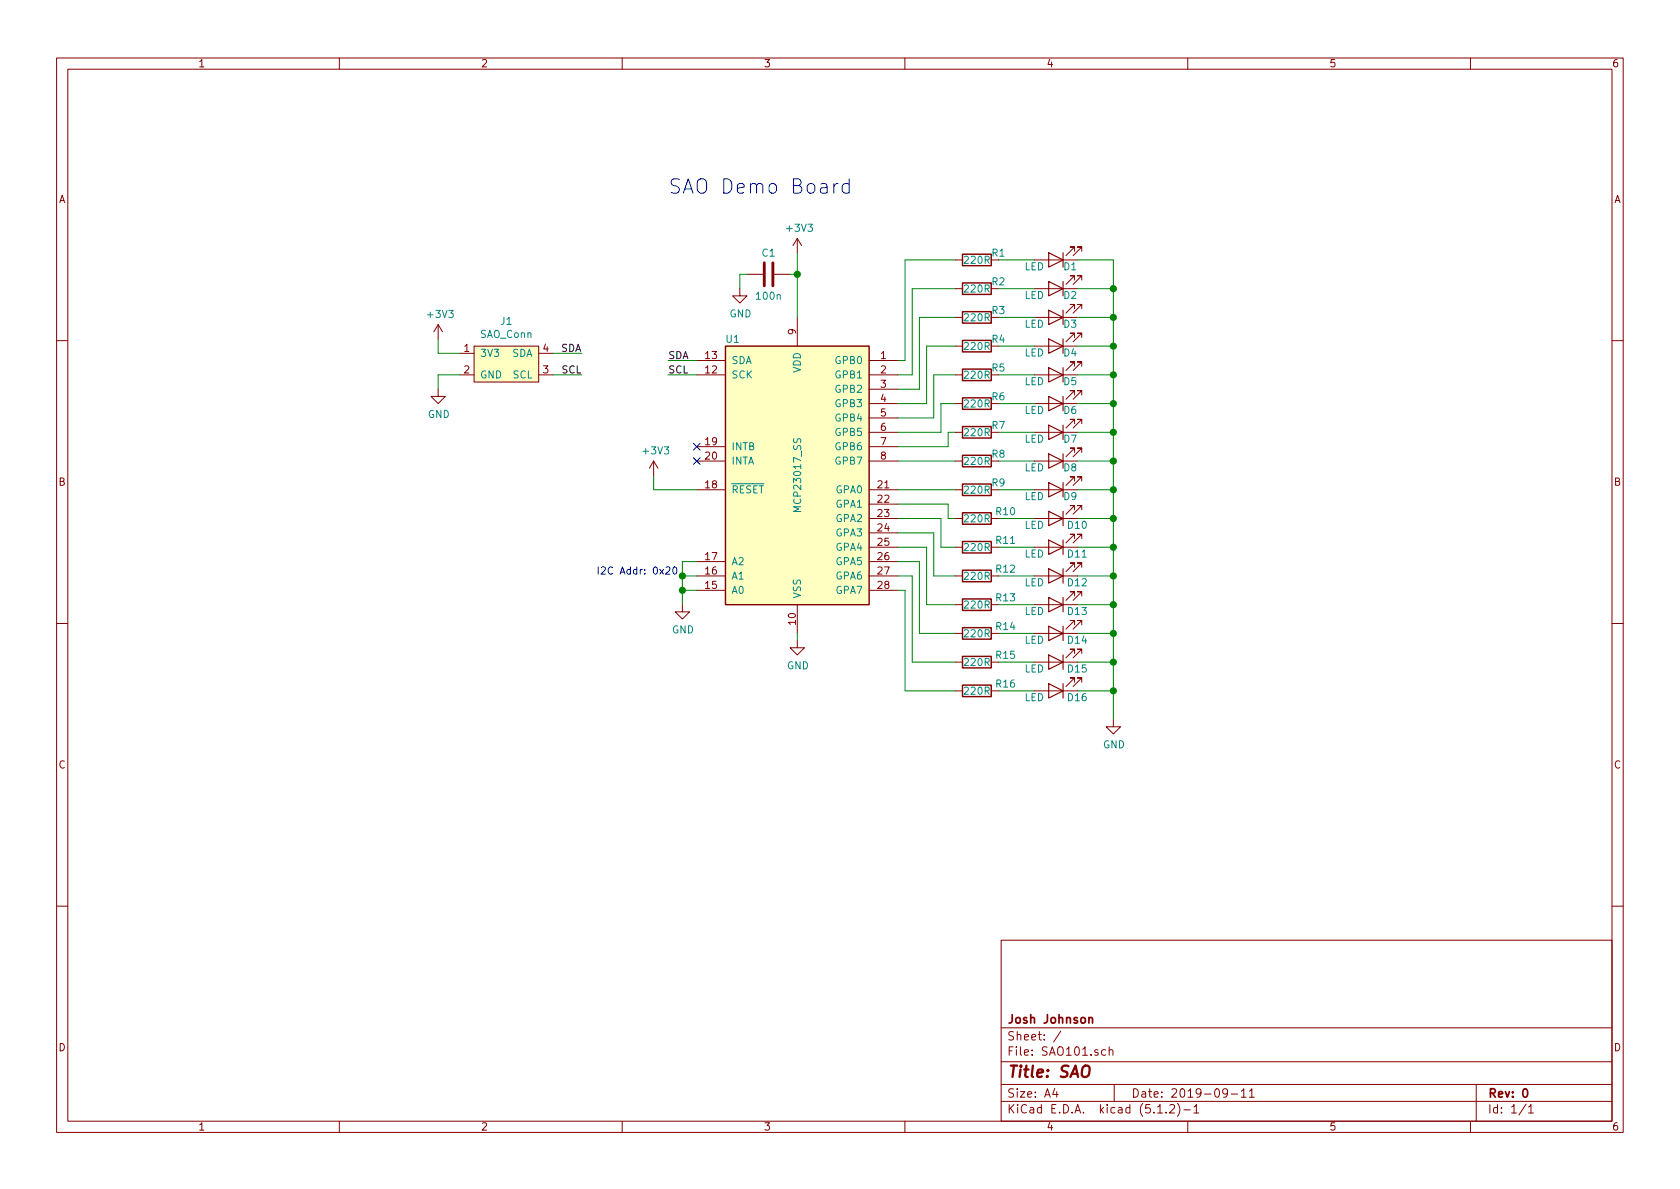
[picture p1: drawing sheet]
EESchema Schematic File Version 4
LIBS:SAO101-cache
EELAYER 30 0
EELAYER END
$Descr A4 11693 8268
encoding utf-8
Sheet 1 1
Title "SAO"
Date "2019-09-11"
Rev "0"
Comp "Josh Johnson"
Comment1 ""
Comment2 ""
Comment3 ""
Comment4 ""
$EndDescr
$Comp
L Interface_Expansion:MCP23017_SS U1
U 1 1
P 5550 3300
F 0 "U1" H 5100 4250 50  0000 C CNN
F 1 "MCP23017_SS" V 5550 3300 50  0000 C CNN
F 2 "Package_SO:SSOP-28_5.3x10.2mm_P0.65mm" H 5750 2300 50  0001 L CNN
F 3 "http://ww1.microchip.com/downloads/en/DeviceDoc/20001952C.pdf" H 5750 2200 50  0001 L CNN
	1    5550 3300
	1    0    0    -1  
$EndComp
$Comp
L SAO101:SAO_Conn J1
U 1 1
P 3550 2550
F 0 "J1" H 3525 2875 50  0000 C CNN
F 1 "SAO_Conn" H 3525 2784 50  0000 C CNN
F 2 "SAO101:SAO" H 3550 2750 50  0001 C CNN
F 3 "" H 3550 2750 50  0001 C CNN
	1    3550 2550
	1    0    0    -1  
$EndComp
Wire Wire Line
	3200 2450 3050 2450
Wire Wire Line
	3050 2450 3050 2350
Wire Wire Line
	3200 2600 3050 2600
Wire Wire Line
	3050 2600 3050 2700
$Comp
L power:+3V3 #PWR03
U 1 1
P 3050 2350
F 0 "#PWR03" H 3050 2200 50  0001 C CNN
F 1 "+3V3" H 3065 2523 50  0000 C CNN
F 2 "" H 3050 2350 50  0001 C CNN
F 3 "" H 3050 2350 50  0001 C CNN
	1    3050 2350
	1    0    0    -1  
$EndComp
$Comp
L power:GND #PWR04
U 1 1
P 3050 2700
F 0 "#PWR04" H 3050 2450 50  0001 C CNN
F 1 "GND" H 3055 2527 50  0000 C CNN
F 2 "" H 3050 2700 50  0001 C CNN
F 3 "" H 3050 2700 50  0001 C CNN
	1    3050 2700
	1    0    0    -1  
$EndComp
Wire Wire Line
	3850 2450 4050 2450
Wire Wire Line
	3850 2600 4050 2600
Text Label 4050 2450 2    50   ~ 0
SDA
Text Label 4050 2600 2    50   ~ 0
SCL
Wire Wire Line
	4850 2500 4650 2500
Text Label 4650 2500 0    50   ~ 0
SDA
Wire Wire Line
	4850 2600 4650 2600
Text Label 4650 2600 0    50   ~ 0
SCL
Wire Wire Line
	5550 2200 5550 1900
$Comp
L power:+3V3 #PWR01
U 1 1
P 5550 1750
F 0 "#PWR01" H 5550 1600 50  0001 C CNN
F 1 "+3V3" H 5565 1923 50  0000 C CNN
F 2 "" H 5550 1750 50  0001 C CNN
F 3 "" H 5550 1750 50  0001 C CNN
	1    5550 1750
	1    0    0    -1  
$EndComp
Wire Wire Line
	5550 4400 5550 4450
$Comp
L power:GND #PWR07
U 1 1
P 5550 4450
F 0 "#PWR07" H 5550 4200 50  0001 C CNN
F 1 "GND" H 5555 4277 50  0000 C CNN
F 2 "" H 5550 4450 50  0001 C CNN
F 3 "" H 5550 4450 50  0001 C CNN
	1    5550 4450
	1    0    0    -1  
$EndComp
NoConn ~ 4850 3100
NoConn ~ 4850 3200
Wire Wire Line
	4850 3400 4550 3400
Wire Wire Line
	4550 3400 4550 3300
$Comp
L power:+3V3 #PWR05
U 1 1
P 4550 3300
F 0 "#PWR05" H 4550 3150 50  0001 C CNN
F 1 "+3V3" H 4565 3473 50  0000 C CNN
F 2 "" H 4550 3300 50  0001 C CNN
F 3 "" H 4550 3300 50  0001 C CNN
	1    4550 3300
	1    0    0    -1  
$EndComp
Wire Wire Line
	4850 3900 4750 3900
Wire Wire Line
	4750 3900 4750 4000
Wire Wire Line
	4850 4100 4750 4100
Connection ~ 4750 4100
Wire Wire Line
	4750 4100 4750 4200
Wire Wire Line
	4850 4000 4750 4000
Connection ~ 4750 4000
Wire Wire Line
	4750 4000 4750 4100
$Comp
L power:GND #PWR06
U 1 1
P 4750 4200
F 0 "#PWR06" H 4750 3950 50  0001 C CNN
F 1 "GND" H 4755 4027 50  0000 C CNN
F 2 "" H 4750 4200 50  0001 C CNN
F 3 "" H 4750 4200 50  0001 C CNN
	1    4750 4200
	1    0    0    -1  
$EndComp
$Comp
L Device:LED D2
U 1 1
P 7350 2000
F 0 "D2" H 7250 2050 50  0000 C CNN
F 1 "LED" H 7500 2050 50  0000 C CNN
F 2 "LED_SMD:LED_1206_3216Metric_Pad1.42x1.75mm_HandSolder" H 7350 2000 50  0001 C CNN
F 3 "~" H 7350 2000 50  0001 C CNN
	1    7350 2000
	-1   0    0    1   
$EndComp
Wire Wire Line
	6950 2000 7200 2000
Wire Wire Line
	7500 2000 7750 2000
$Comp
L Device:LED D3
U 1 1
P 7350 2200
F 0 "D3" H 7250 2250 50  0000 C CNN
F 1 "LED" H 7500 2250 50  0000 C CNN
F 2 "LED_SMD:LED_1206_3216Metric_Pad1.42x1.75mm_HandSolder" H 7350 2200 50  0001 C CNN
F 3 "~" H 7350 2200 50  0001 C CNN
	1    7350 2200
	-1   0    0    1   
$EndComp
Wire Wire Line
	6950 2200 7200 2200
Wire Wire Line
	7500 2200 7750 2200
$Comp
L Device:LED D4
U 1 1
P 7350 2400
F 0 "D4" H 7250 2450 50  0000 C CNN
F 1 "LED" H 7500 2450 50  0000 C CNN
F 2 "LED_SMD:LED_1206_3216Metric_Pad1.42x1.75mm_HandSolder" H 7350 2400 50  0001 C CNN
F 3 "~" H 7350 2400 50  0001 C CNN
	1    7350 2400
	-1   0    0    1   
$EndComp
Wire Wire Line
	6950 2400 7200 2400
Wire Wire Line
	7500 2400 7750 2400
$Comp
L Device:LED D5
U 1 1
P 7350 2600
F 0 "D5" H 7250 2650 50  0000 C CNN
F 1 "LED" H 7500 2650 50  0000 C CNN
F 2 "LED_SMD:LED_1206_3216Metric_Pad1.42x1.75mm_HandSolder" H 7350 2600 50  0001 C CNN
F 3 "~" H 7350 2600 50  0001 C CNN
	1    7350 2600
	-1   0    0    1   
$EndComp
Wire Wire Line
	6950 2600 7200 2600
Wire Wire Line
	7500 2600 7750 2600
$Comp
L Device:LED D6
U 1 1
P 7350 2800
F 0 "D6" H 7250 2850 50  0000 C CNN
F 1 "LED" H 7500 2850 50  0000 C CNN
F 2 "LED_SMD:LED_1206_3216Metric_Pad1.42x1.75mm_HandSolder" H 7350 2800 50  0001 C CNN
F 3 "~" H 7350 2800 50  0001 C CNN
	1    7350 2800
	-1   0    0    1   
$EndComp
Wire Wire Line
	6950 2800 7200 2800
Wire Wire Line
	7500 2800 7750 2800
$Comp
L Device:LED D7
U 1 1
P 7350 3000
F 0 "D7" H 7250 3050 50  0000 C CNN
F 1 "LED" H 7500 3050 50  0000 C CNN
F 2 "LED_SMD:LED_1206_3216Metric_Pad1.42x1.75mm_HandSolder" H 7350 3000 50  0001 C CNN
F 3 "~" H 7350 3000 50  0001 C CNN
	1    7350 3000
	-1   0    0    1   
$EndComp
Wire Wire Line
	6950 3000 7200 3000
Wire Wire Line
	7500 3000 7750 3000
$Comp
L Device:LED D8
U 1 1
P 7350 3200
F 0 "D8" H 7250 3250 50  0000 C CNN
F 1 "LED" H 7500 3250 50  0000 C CNN
F 2 "LED_SMD:LED_1206_3216Metric_Pad1.42x1.75mm_HandSolder" H 7350 3200 50  0001 C CNN
F 3 "~" H 7350 3200 50  0001 C CNN
	1    7350 3200
	-1   0    0    1   
$EndComp
Wire Wire Line
	6950 3200 7200 3200
Wire Wire Line
	7500 3200 7750 3200
$Comp
L Device:LED D1
U 1 1
P 7350 1800
F 0 "D1" H 7250 1850 50  0000 C CNN
F 1 "LED" H 7500 1850 50  0000 C CNN
F 2 "LED_SMD:LED_1206_3216Metric_Pad1.42x1.75mm_HandSolder" H 7350 1800 50  0001 C CNN
F 3 "~" H 7350 1800 50  0001 C CNN
	1    7350 1800
	-1   0    0    1   
$EndComp
Wire Wire Line
	6950 1800 7200 1800
Wire Wire Line
	6250 3200 6650 3200
Wire Wire Line
	6250 3100 6600 3100
Wire Wire Line
	6600 3100 6600 3000
Wire Wire Line
	6600 3000 6650 3000
Wire Wire Line
	6250 3000 6550 3000
Wire Wire Line
	6550 3000 6550 2800
Wire Wire Line
	6550 2800 6650 2800
Wire Wire Line
	6250 2900 6500 2900
Wire Wire Line
	6500 2900 6500 2600
Wire Wire Line
	6500 2600 6650 2600
Wire Wire Line
	6250 2800 6450 2800
Wire Wire Line
	6450 2800 6450 2400
Wire Wire Line
	6450 2400 6650 2400
Wire Wire Line
	6650 2200 6400 2200
Wire Wire Line
	6400 2200 6400 2700
Wire Wire Line
	6400 2700 6250 2700
Wire Wire Line
	6250 2600 6350 2600
Wire Wire Line
	6350 2600 6350 2000
Wire Wire Line
	6350 2000 6650 2000
Wire Wire Line
	6650 1800 6300 1800
Wire Wire Line
	6300 1800 6300 2500
Wire Wire Line
	6300 2500 6250 2500
Wire Wire Line
	6950 4600 7200 4600
Wire Wire Line
	7500 4600 7750 4600
Wire Wire Line
	6950 4400 7200 4400
Wire Wire Line
	7500 4400 7750 4400
Wire Wire Line
	6950 4200 7200 4200
Wire Wire Line
	7500 4200 7750 4200
Wire Wire Line
	6950 4000 7200 4000
Wire Wire Line
	7500 4000 7750 4000
Wire Wire Line
	6950 3800 7200 3800
Wire Wire Line
	7500 3800 7750 3800
Wire Wire Line
	6950 3600 7200 3600
Wire Wire Line
	7500 3600 7750 3600
Wire Wire Line
	6950 3400 7200 3400
Wire Wire Line
	7500 3400 7750 3400
Wire Wire Line
	6950 4800 7200 4800
Wire Wire Line
	7500 4800 7750 4800
Wire Wire Line
	6250 3400 6650 3400
Wire Wire Line
	6250 3500 6600 3500
Wire Wire Line
	6600 3500 6600 3600
Wire Wire Line
	6600 3600 6650 3600
Wire Wire Line
	6250 3600 6550 3600
Wire Wire Line
	6550 3600 6550 3800
Wire Wire Line
	6550 3800 6650 3800
Wire Wire Line
	6250 3700 6500 3700
Wire Wire Line
	6500 3700 6500 4000
Wire Wire Line
	6500 4000 6650 4000
Wire Wire Line
	6250 3800 6450 3800
Wire Wire Line
	6450 3800 6450 4200
Wire Wire Line
	6450 4200 6650 4200
Wire Wire Line
	6650 4400 6400 4400
Wire Wire Line
	6400 4400 6400 3900
Wire Wire Line
	6400 3900 6250 3900
Wire Wire Line
	6250 4000 6350 4000
Wire Wire Line
	6350 4000 6350 4600
Wire Wire Line
	6350 4600 6650 4600
Wire Wire Line
	6650 4800 6300 4800
Wire Wire Line
	6300 4800 6300 4100
Wire Wire Line
	6300 4100 6250 4100
Wire Wire Line
	7500 1800 7750 1800
Wire Wire Line
	7750 4800 7750 4600
Connection ~ 7750 2000
Wire Wire Line
	7750 2000 7750 1800
Connection ~ 7750 2200
Wire Wire Line
	7750 2200 7750 2000
Connection ~ 7750 2400
Wire Wire Line
	7750 2400 7750 2200
Connection ~ 7750 2600
Wire Wire Line
	7750 2600 7750 2400
Connection ~ 7750 2800
Wire Wire Line
	7750 2800 7750 2600
Connection ~ 7750 3000
Wire Wire Line
	7750 3000 7750 2800
Connection ~ 7750 3200
Wire Wire Line
	7750 3200 7750 3000
Connection ~ 7750 3400
Wire Wire Line
	7750 3400 7750 3200
Connection ~ 7750 3600
Wire Wire Line
	7750 3600 7750 3400
Connection ~ 7750 3800
Wire Wire Line
	7750 3800 7750 3600
Connection ~ 7750 4000
Wire Wire Line
	7750 4000 7750 3800
Connection ~ 7750 4200
Wire Wire Line
	7750 4200 7750 4000
Connection ~ 7750 4400
Wire Wire Line
	7750 4400 7750 4200
Connection ~ 7750 4600
Wire Wire Line
	7750 4600 7750 4400
Wire Wire Line
	7750 4800 7750 5000
Connection ~ 7750 4800
$Comp
L power:GND #PWR08
U 1 1
P 7750 5000
F 0 "#PWR08" H 7750 4750 50  0001 C CNN
F 1 "GND" H 7755 4827 50  0000 C CNN
F 2 "" H 7750 5000 50  0001 C CNN
F 3 "" H 7750 5000 50  0001 C CNN
	1    7750 5000
	1    0    0    -1  
$EndComp
$Comp
L Device:R R1
U 1 1
P 6800 1800
F 0 "R1" V 6750 1950 50  0000 C CNN
F 1 "220R" V 6800 1800 50  0000 C CNN
F 2 "Resistor_SMD:R_1206_3216Metric_Pad1.42x1.75mm_HandSolder" V 6730 1800 50  0001 C CNN
F 3 "~" H 6800 1800 50  0001 C CNN
	1    6800 1800
	0    1    1    0   
$EndComp
$Comp
L Device:LED D10
U 1 1
P 7350 3600
F 0 "D10" H 7200 3650 50  0000 C CNN
F 1 "LED" H 7500 3650 50  0000 C CNN
F 2 "LED_SMD:LED_1206_3216Metric_Pad1.42x1.75mm_HandSolder" H 7350 3600 50  0001 C CNN
F 3 "~" H 7350 3600 50  0001 C CNN
	1    7350 3600
	-1   0    0    1   
$EndComp
$Comp
L Device:LED D11
U 1 1
P 7350 3800
F 0 "D11" H 7200 3850 50  0000 C CNN
F 1 "LED" H 7500 3850 50  0000 C CNN
F 2 "LED_SMD:LED_1206_3216Metric_Pad1.42x1.75mm_HandSolder" H 7350 3800 50  0001 C CNN
F 3 "~" H 7350 3800 50  0001 C CNN
	1    7350 3800
	-1   0    0    1   
$EndComp
$Comp
L Device:LED D12
U 1 1
P 7350 4000
F 0 "D12" H 7200 4050 50  0000 C CNN
F 1 "LED" H 7500 4050 50  0000 C CNN
F 2 "LED_SMD:LED_1206_3216Metric_Pad1.42x1.75mm_HandSolder" H 7350 4000 50  0001 C CNN
F 3 "~" H 7350 4000 50  0001 C CNN
	1    7350 4000
	-1   0    0    1   
$EndComp
$Comp
L Device:LED D13
U 1 1
P 7350 4200
F 0 "D13" H 7200 4250 50  0000 C CNN
F 1 "LED" H 7500 4250 50  0000 C CNN
F 2 "LED_SMD:LED_1206_3216Metric_Pad1.42x1.75mm_HandSolder" H 7350 4200 50  0001 C CNN
F 3 "~" H 7350 4200 50  0001 C CNN
	1    7350 4200
	-1   0    0    1   
$EndComp
$Comp
L Device:LED D14
U 1 1
P 7350 4400
F 0 "D14" H 7200 4450 50  0000 C CNN
F 1 "LED" H 7500 4450 50  0000 C CNN
F 2 "LED_SMD:LED_1206_3216Metric_Pad1.42x1.75mm_HandSolder" H 7350 4400 50  0001 C CNN
F 3 "~" H 7350 4400 50  0001 C CNN
	1    7350 4400
	-1   0    0    1   
$EndComp
$Comp
L Device:LED D15
U 1 1
P 7350 4600
F 0 "D15" H 7200 4650 50  0000 C CNN
F 1 "LED" H 7500 4650 50  0000 C CNN
F 2 "LED_SMD:LED_1206_3216Metric_Pad1.42x1.75mm_HandSolder" H 7350 4600 50  0001 C CNN
F 3 "~" H 7350 4600 50  0001 C CNN
	1    7350 4600
	-1   0    0    1   
$EndComp
$Comp
L Device:LED D16
U 1 1
P 7350 4800
F 0 "D16" H 7200 4850 50  0000 C CNN
F 1 "LED" H 7500 4850 50  0000 C CNN
F 2 "LED_SMD:LED_1206_3216Metric_Pad1.42x1.75mm_HandSolder" H 7350 4800 50  0001 C CNN
F 3 "~" H 7350 4800 50  0001 C CNN
	1    7350 4800
	-1   0    0    1   
$EndComp
$Comp
L Device:LED D9
U 1 1
P 7350 3400
F 0 "D9" H 7250 3450 50  0000 C CNN
F 1 "LED" H 7500 3450 50  0000 C CNN
F 2 "LED_SMD:LED_1206_3216Metric_Pad1.42x1.75mm_HandSolder" H 7350 3400 50  0001 C CNN
F 3 "~" H 7350 3400 50  0001 C CNN
	1    7350 3400
	-1   0    0    1   
$EndComp
$Comp
L Device:R R2
U 1 1
P 6800 2000
F 0 "R2" V 6750 2150 50  0000 C CNN
F 1 "220R" V 6800 2000 50  0000 C CNN
F 2 "Resistor_SMD:R_1206_3216Metric_Pad1.42x1.75mm_HandSolder" V 6730 2000 50  0001 C CNN
F 3 "~" H 6800 2000 50  0001 C CNN
	1    6800 2000
	0    1    1    0   
$EndComp
$Comp
L Device:R R3
U 1 1
P 6800 2200
F 0 "R3" V 6750 2350 50  0000 C CNN
F 1 "220R" V 6800 2200 50  0000 C CNN
F 2 "Resistor_SMD:R_1206_3216Metric_Pad1.42x1.75mm_HandSolder" V 6730 2200 50  0001 C CNN
F 3 "~" H 6800 2200 50  0001 C CNN
	1    6800 2200
	0    1    1    0   
$EndComp
$Comp
L Device:R R4
U 1 1
P 6800 2400
F 0 "R4" V 6750 2550 50  0000 C CNN
F 1 "220R" V 6800 2400 50  0000 C CNN
F 2 "Resistor_SMD:R_1206_3216Metric_Pad1.42x1.75mm_HandSolder" V 6730 2400 50  0001 C CNN
F 3 "~" H 6800 2400 50  0001 C CNN
	1    6800 2400
	0    1    1    0   
$EndComp
$Comp
L Device:R R5
U 1 1
P 6800 2600
F 0 "R5" V 6750 2750 50  0000 C CNN
F 1 "220R" V 6800 2600 50  0000 C CNN
F 2 "Resistor_SMD:R_1206_3216Metric_Pad1.42x1.75mm_HandSolder" V 6730 2600 50  0001 C CNN
F 3 "~" H 6800 2600 50  0001 C CNN
	1    6800 2600
	0    1    1    0   
$EndComp
$Comp
L Device:R R6
U 1 1
P 6800 2800
F 0 "R6" V 6750 2950 50  0000 C CNN
F 1 "220R" V 6800 2800 50  0000 C CNN
F 2 "Resistor_SMD:R_1206_3216Metric_Pad1.42x1.75mm_HandSolder" V 6730 2800 50  0001 C CNN
F 3 "~" H 6800 2800 50  0001 C CNN
	1    6800 2800
	0    1    1    0   
$EndComp
$Comp
L Device:R R7
U 1 1
P 6800 3000
F 0 "R7" V 6750 3150 50  0000 C CNN
F 1 "220R" V 6800 3000 50  0000 C CNN
F 2 "Resistor_SMD:R_1206_3216Metric_Pad1.42x1.75mm_HandSolder" V 6730 3000 50  0001 C CNN
F 3 "~" H 6800 3000 50  0001 C CNN
	1    6800 3000
	0    1    1    0   
$EndComp
$Comp
L Device:R R8
U 1 1
P 6800 3200
F 0 "R8" V 6750 3350 50  0000 C CNN
F 1 "220R" V 6800 3200 50  0000 C CNN
F 2 "Resistor_SMD:R_1206_3216Metric_Pad1.42x1.75mm_HandSolder" V 6730 3200 50  0001 C CNN
F 3 "~" H 6800 3200 50  0001 C CNN
	1    6800 3200
	0    1    1    0   
$EndComp
$Comp
L Device:R R9
U 1 1
P 6800 3400
F 0 "R9" V 6750 3550 50  0000 C CNN
F 1 "220R" V 6800 3400 50  0000 C CNN
F 2 "Resistor_SMD:R_1206_3216Metric_Pad1.42x1.75mm_HandSolder" V 6730 3400 50  0001 C CNN
F 3 "~" H 6800 3400 50  0001 C CNN
	1    6800 3400
	0    1    1    0   
$EndComp
$Comp
L Device:R R10
U 1 1
P 6800 3600
F 0 "R10" V 6750 3800 50  0000 C CNN
F 1 "220R" V 6800 3600 50  0000 C CNN
F 2 "Resistor_SMD:R_1206_3216Metric_Pad1.42x1.75mm_HandSolder" V 6730 3600 50  0001 C CNN
F 3 "~" H 6800 3600 50  0001 C CNN
	1    6800 3600
	0    1    1    0   
$EndComp
$Comp
L Device:R R11
U 1 1
P 6800 3800
F 0 "R11" V 6750 4000 50  0000 C CNN
F 1 "220R" V 6800 3800 50  0000 C CNN
F 2 "Resistor_SMD:R_1206_3216Metric_Pad1.42x1.75mm_HandSolder" V 6730 3800 50  0001 C CNN
F 3 "~" H 6800 3800 50  0001 C CNN
	1    6800 3800
	0    1    1    0   
$EndComp
$Comp
L Device:R R12
U 1 1
P 6800 4000
F 0 "R12" V 6750 4200 50  0000 C CNN
F 1 "220R" V 6800 4000 50  0000 C CNN
F 2 "Resistor_SMD:R_1206_3216Metric_Pad1.42x1.75mm_HandSolder" V 6730 4000 50  0001 C CNN
F 3 "~" H 6800 4000 50  0001 C CNN
	1    6800 4000
	0    1    1    0   
$EndComp
$Comp
L Device:R R13
U 1 1
P 6800 4200
F 0 "R13" V 6750 4400 50  0000 C CNN
F 1 "220R" V 6800 4200 50  0000 C CNN
F 2 "Resistor_SMD:R_1206_3216Metric_Pad1.42x1.75mm_HandSolder" V 6730 4200 50  0001 C CNN
F 3 "~" H 6800 4200 50  0001 C CNN
	1    6800 4200
	0    1    1    0   
$EndComp
$Comp
L Device:R R14
U 1 1
P 6800 4400
F 0 "R14" V 6750 4600 50  0000 C CNN
F 1 "220R" V 6800 4400 50  0000 C CNN
F 2 "Resistor_SMD:R_1206_3216Metric_Pad1.42x1.75mm_HandSolder" V 6730 4400 50  0001 C CNN
F 3 "~" H 6800 4400 50  0001 C CNN
	1    6800 4400
	0    1    1    0   
$EndComp
$Comp
L Device:R R15
U 1 1
P 6800 4600
F 0 "R15" V 6750 4800 50  0000 C CNN
F 1 "220R" V 6800 4600 50  0000 C CNN
F 2 "Resistor_SMD:R_1206_3216Metric_Pad1.42x1.75mm_HandSolder" V 6730 4600 50  0001 C CNN
F 3 "~" H 6800 4600 50  0001 C CNN
	1    6800 4600
	0    1    1    0   
$EndComp
$Comp
L Device:R R16
U 1 1
P 6800 4800
F 0 "R16" V 6750 5000 50  0000 C CNN
F 1 "220R" V 6800 4800 50  0000 C CNN
F 2 "Resistor_SMD:R_1206_3216Metric_Pad1.42x1.75mm_HandSolder" V 6730 4800 50  0001 C CNN
F 3 "~" H 6800 4800 50  0001 C CNN
	1    6800 4800
	0    1    1    0   
$EndComp
Text Notes 4650 1350 0    100  ~ 0
SAO Demo Board
$Comp
L Device:C C1
U 1 1
P 5350 1900
F 0 "C1" V 5200 1900 50  0000 C CNN
F 1 "100n" V 5500 1900 50  0000 C CNN
F 2 "Capacitor_SMD:C_0805_2012Metric" H 5388 1750 50  0001 C CNN
F 3 "~" H 5350 1900 50  0001 C CNN
	1    5350 1900
	0    1    1    0   
$EndComp
Wire Wire Line
	5500 1900 5550 1900
Connection ~ 5550 1900
Wire Wire Line
	5550 1900 5550 1750
Wire Wire Line
	5200 1900 5150 1900
Wire Wire Line
	5150 1900 5150 2000
$Comp
L power:GND #PWR02
U 1 1
P 5150 2000
F 0 "#PWR02" H 5150 1750 50  0001 C CNN
F 1 "GND" H 5155 1827 50  0000 C CNN
F 2 "" H 5150 2000 50  0001 C CNN
F 3 "" H 5150 2000 50  0001 C CNN
	1    5150 2000
	1    0    0    -1  
$EndComp
Text Notes 4150 4000 0    50   ~ 0
I2C Addr: 0x20
$EndSCHEMATC
